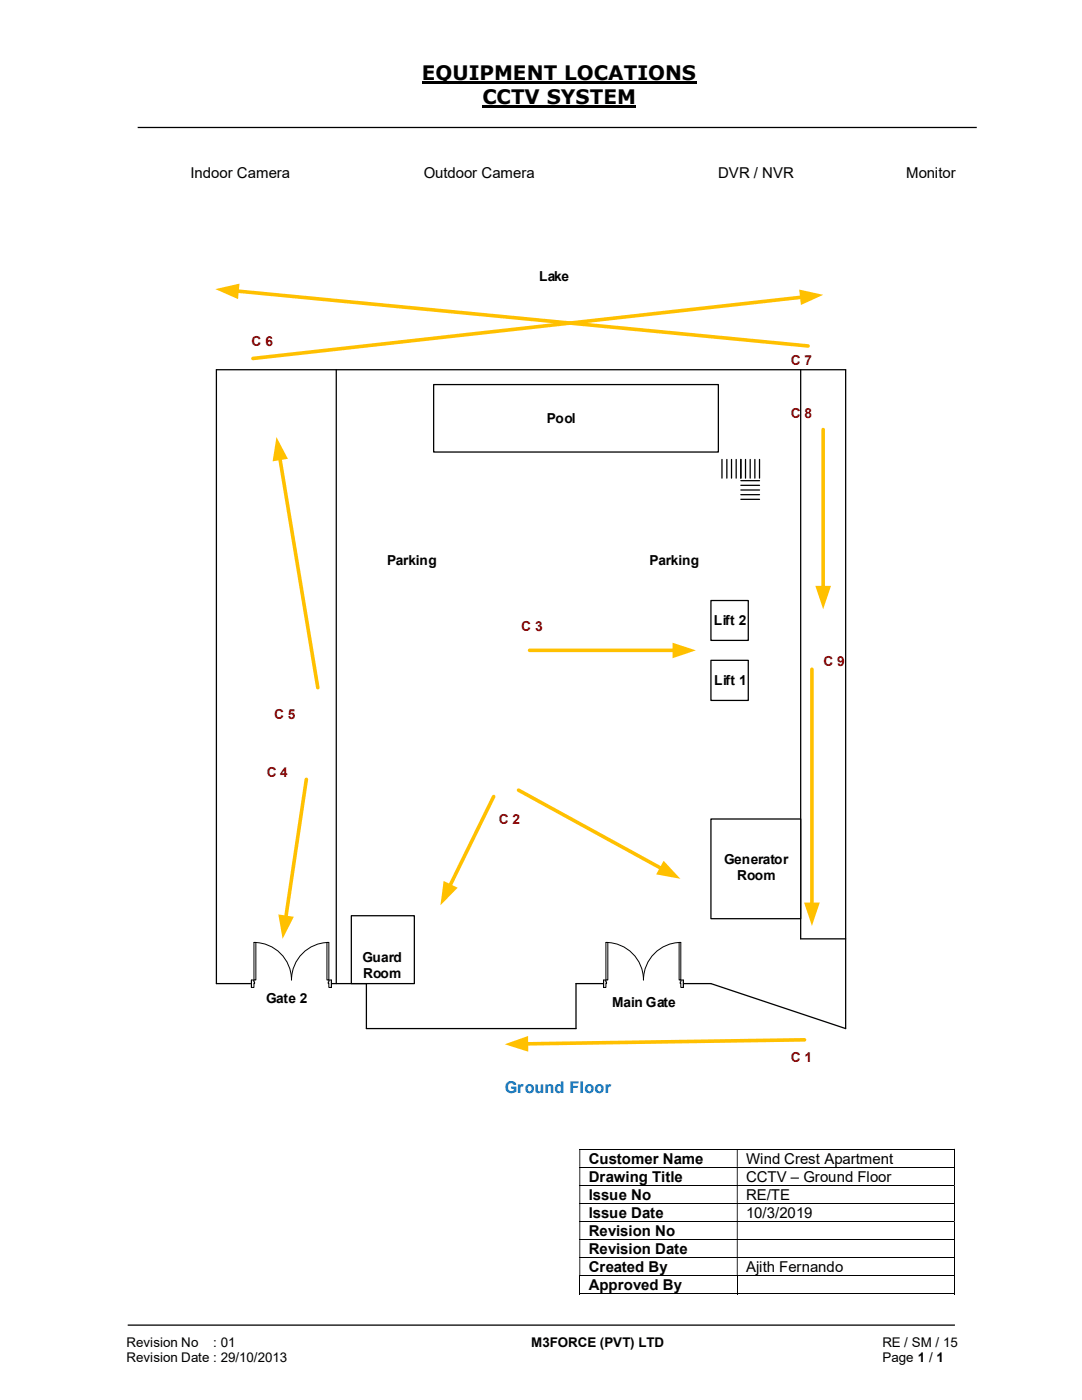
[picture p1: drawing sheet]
<svg xmlns="http://www.w3.org/2000/svg" width="216mm" height="279mm" viewBox="0 0 216 279" stroke-linecap="round" stroke-linejoin="round" font-family="sans-serif">
<path d="M84.2 16.5h54.8M96.3 21.3h30.7" fill="none" stroke="#000" stroke-width=".42"/>
<path d="M27.5 25.4h167.4M43.2 73.8h125.5v131.5l-26.8-9h-27v9h-41.8v-9h-29.9zM67.1 73.8v122.5M159.8 73.8v113.6h8.9M25.5 264.5h165" fill="none" stroke="#000" stroke-width=".25"/>
<path d="M86.5 76.8h56.8v13.4h-56.8z" fill="#fff"/>
<path d="M86.5 76.8h56.8v13.4h-56.8z" fill="none" stroke="#000" stroke-width=".25"/>
<path d="M70.1 182.8h12.6v13.5h-12.6z" fill="#fff"/>
<path d="M70.1 182.8h12.6v13.5h-12.6z" fill="none" stroke="#000" stroke-width=".25"/>
<path d="M141.9 163.4h17.9v19.9h-17.9z" fill="#fff"/>
<path d="M141.9 163.4h17.9v19.9h-17.9z" fill="none" stroke="#000" stroke-width=".25"/>
<path d="M141.9 119.8h7.4v8h-7.4z" fill="#fff"/>
<g fill="none" stroke="#000" stroke-width=".25">
<path d="M144.1 91.7v3.7M145 91.7v3.7M146 91.7v3.7M146.9 91.7v3.7M147.8 96.9h3.8M147.8 98.7h3.8M147.8 91.7v3.7M147.8 95.9h3.8M147.8 97.8h3.8M147.8 99.7h3.8M148.8 91.7v3.7M149.7 91.7v3.7"/>
<path d="M150.6 91.7v3.7M151.6 91.7v3.7M141.9 119.8h7.4v8h-7.4z"/>
</g>
<path d="M141.9 131.8h7.4v8h-7.4z" fill="#fff"/>
<path d="M141.9 131.8h7.4v8h-7.4z" fill="none" stroke="#000" stroke-width=".25"/>
<path d="M160 59.3l-109.5 12.2" fill="none" stroke="#ffc000" stroke-width=".72"/>
<path d="M159.5 57.8l4.8 1-4.5 2.1z" fill="#ffc000"/>
<path d="M47.2 58.1l114 10.9" fill="none" stroke="#ffc000" stroke-width=".72"/>
<path d="M43 57.7l4.8-1.1-.3 3.1z" fill="#ffc000"/>
<path d="M55.8 91.4l7.6 45.8" fill="none" stroke="#ffc000" stroke-width=".72"/>
<path d="M55.2 87.2l2.2 4.4-3 .5z" fill="#ffc000"/>
<path d="M61.1 155.5l-4.1 27.6" fill="none" stroke="#ffc000" stroke-width=".72"/>
<path d="M55.5 182.5l3.1 .5-2.2 4.4z" fill="#ffc000"/>
<path d="M160.5 207.5l-55.5 .8" fill="none" stroke="#ffc000" stroke-width=".72"/>
<path d="M100.7 208.4l4.7-1.6v3.1z" fill="#ffc000"/>
<path d="M98.5 159l-8.8 17.8" fill="none" stroke="#ffc000" stroke-width=".72"/>
<path d="M88.5 175.8l2.8 1.4-3.4 3.5z" fill="#ffc000"/>
<path d="M103.5 157.7l28.5 15.7" fill="none" stroke="#ffc000" stroke-width=".72"/>
<path d="M132.4 171.8l3.4 3.6-4.9-.9z" fill="#ffc000"/>
<path d="M105.7 129.8h28.9" fill="none" stroke="#ffc000" stroke-width=".72"/>
<path d="M134.2 128.3l4.7 1.5-4.7 1.6z" fill="#ffc000"/>
<path d="M164.3 85.7v31.6" fill="none" stroke="#ffc000" stroke-width=".72"/>
<path d="M162.7 116.9h3.1l-1.5 4.7z" fill="#ffc000"/>
<path d="M162 133.6v46.9" fill="none" stroke="#ffc000" stroke-width=".72"/>
<path d="M160.4 180.1h3.2l-1.6 4.7z" fill="#ffc000"/>
<path d="M50.2 195.5h15.9v1.6h-15.9z" fill="#fff"/>
<path d="M50.2 195.5h15.9v1.6h-15.9z" fill="none" stroke="#fff" stroke-width=".2"/>
<path d="M65.6 195.6v1.5h.5v-1.5zM50.2 195.6h.5v1.5h-.5z" fill-rule="evenodd" fill="#fff"/>
<path d="M50.7 196v-.4h-.5v1.5h.5v-.8M65.6 196v-.4h.5v1.5h-.5v-.8" fill="none" stroke="#000" stroke-width=".2"/>
<path d="M65.5 196v.3h.1v-.3zM50.7 196h.1v.3h-.1z" fill-rule="evenodd" fill="#fff"/>
<path d="M50.2 195.6v1.5M50.7 196h.1v.3h-.1M50.7 188.1a7.5 7.5 0 0 1 7.5 7.5 7.5 7.5 0 0 1 7.4-7.5M65.6 196h-.1v.3h.1M66.1 195.6v1.5" fill="none" stroke="#000" stroke-width=".2"/>
<path d="M50.7 188.1h.4v7.5h-.4z" fill-rule="evenodd" fill="#fff"/>
<path d="M50.7 188.1h.4v7.5h-.4z" fill="none" stroke="#000" stroke-width=".2"/>
<path d="M65.2 188.1h.4v7.5h-.4z" fill-rule="evenodd" fill="#fff"/>
<path d="M65.2 188.1h.4v7.5h-.4z" fill="none" stroke="#000" stroke-width=".2"/>
<path d="M120.4 195.5h16v1.6h-16z" fill="#fff"/>
<path d="M120.4 195.5h16v1.6h-16z" fill="none" stroke="#fff" stroke-width=".2"/>
<path d="M135.8 195.6v1.5h.6v-1.5zM120.4 195.6h.5v1.5h-.5z" fill-rule="evenodd" fill="#fff"/>
<path d="M120.9 196v-.4h-.5v1.5h.5v-.8M135.8 196v-.4h.6v1.5h-.6v-.8" fill="none" stroke="#000" stroke-width=".2"/>
<path d="M135.7 196v.3h.1v-.3zM120.9 196h.1v.3h-.1z" fill-rule="evenodd" fill="#fff"/>
<path d="M120.4 195.6v1.5M120.9 188.1a7.5 7.5 0 0 1 7.5 7.5 7.5 7.5 0 0 1 7.4-7.5M120.9 196h.1v.3h-.1M135.8 196h-.1v.3h.1M136.4 195.6v1.5" fill="none" stroke="#000" stroke-width=".2"/>
<path d="M120.9 188.1h.4v7.5h-.4z" fill-rule="evenodd" fill="#fff"/>
<path d="M120.9 188.1h.4v7.5h-.4z" fill="none" stroke="#000" stroke-width=".2"/>
<path d="M135.5 188.1h.3v7.5h-.3z" fill-rule="evenodd" fill="#fff"/>
<g fill="none" stroke="#000" stroke-width=".2">
<path d="M135.5 188.1h.3v7.5h-.3zM115.6 229.4h74.8M115.6 233h74.8M115.6 236.6h74.8M190.5 229.4v3.5M190.5 233v3.5M190.5 236.7v3.4M115.6 240.2h74.8M115.6 243.8h74.8M115.6 247.4h74.8M115.6 251h74.8M115.6 254.6h74.8"/>
<path d="M115.6 258.2h31.4M115.7 254.7v3.6M147.1 254.7v3.6M147.2 258.2h43.2M190.5 240.2v3.5M190.5 243.8v3.5M190.5 247.5v3.4M190.5 251.1v3.5M190.5 254.7v3.6"/>
</g>
<g fill="#000">
<path d="M190.4 229.3h.1v.1h-.1zM115.6 229.4h.2v3.5h-.2zM147 229.4h.2v3.5h-.2z" fill-rule="evenodd"/>
<path d="M190.4 232.9h.1v.1h-.1zM115.6 233h.2v3.5h-.2zM147 233h.2v3.5h-.2z" fill-rule="evenodd"/>
<path d="M190.4 236.5h.1v.2h-.1zM115.6 236.7h.2v3.4h-.2zM147 236.7h.2v3.4h-.2z" fill-rule="evenodd"/>
<path d="M190.4 240.1h.1v.1h-.1zM115.6 240.2h.2v3.5h-.2zM147 240.2h.2v3.5h-.2z" fill-rule="evenodd"/>
<path d="M190.4 243.7h.1v.1h-.1zM115.6 243.8h.2v3.5h-.2zM147 243.8h.2v3.5h-.2z" fill-rule="evenodd"/>
<path d="M190.4 247.3h.1v.2h-.1zM115.6 247.5h.2v3.4h-.2zM147 247.5h.2v3.4h-.2z" fill-rule="evenodd"/>
<path d="M190.4 250.9h.1v.2h-.1zM115.6 251.1h.2v3.5h-.2zM147 251.1h.2v3.5h-.2z" fill-rule="evenodd"/>
</g>
<path d="M190.4 254.6h.1v.1h-.1zM190.4 258.1h.1v.2h-.1z" fill="#000"/>
<g font-size="4">
<text x="84.2" y="16">EQUIPMENT LOCATIONS</text>
<text x="96.3" y="20.8">CCTV SYSTEM</text>
</g>
<text font-size="3.2" fill="#0070c0" x="100.7" y="218.1">Ground Floor</text>
<g font-size="3">
<text x="38" y="35.5">Indoor Camera</text>
<text x="84.6" y="35.5">Outdoor Camera</text>
<text x="143.3" y="35.5">DVR / NVR</text>
<text x="180.8" y="35.5">Monitor</text>
<text x="117.5" y="232.2">Customer Name</text>
<text x="148.9" y="232.2">Wind Crest Apartment</text>
<text x="117.5" y="235.8">Drawing Title</text>
<text x="117.5" y="239.5">Issue No</text>
<text x="148.9" y="235.8">CCTV – Ground Floor</text>
<text x="148.9" y="239.5">RE/TE</text>
<text x="117.5" y="243">Issue Date</text>
<text x="148.9" y="243">10/3/2019</text>
<text x="117.5" y="246.7">Revision No</text>
<text x="117.5" y="250.3">Revision Date</text>
<text x="117.5" y="253.9">Created By</text>
<text x="117.5" y="257.5">Approved By</text>
<text x="148.9" y="253.9">Ajith Fernando</text>
</g>
<g font-size="2.7">
<text x="107.6" y="56">Lake</text>
<text x="109.1" y="84.4">Pool</text>
<text x="77.3" y="112.8">Parking</text>
<text x="129.6" y="112.8">Parking</text>
<text x="142.5" y="124.8">Lift 2</text>
<text x="142.5" y="136.7">Lift 1</text>
<text x="144.5" y="172.5">Generator</text>
<text x="147.1" y="175.7">Room</text>
<text x="72.3" y="191.9">Guard</text>
<text x="72.5" y="195.1">Room</text>
<text x="53.1" y="200.2">Gate 2</text>
<text x="122.1" y="201">Main Gate</text>
<text x="25.2" y="268.8">Revision No</text>
<text x="42.6" y="268.8">: 01</text>
<text x="106" y="268.8">M3FORCE (PVT) LTD</text>
<text x="176.1" y="268.8">RE / SM / 15</text>
<text x="25.2" y="271.8">Revision Date : 29/10/2013</text>
<text x="176.1" y="271.8">Page 1 / 1</text>
</g>
<g font-size="2.7" fill="#c00000">
<text x="50.2" y="69">C 6</text>
<text x="157.8" y="72.8">C 7</text>
<text x="157.8" y="83.4">C 8</text>
<text x="104" y="125.9">C 3</text>
<text x="164.3" y="133">C 9</text>
<text x="54.7" y="143.5">C 5</text>
<text x="53.2" y="155.1">C 4</text>
<text x="99.5" y="164.4">C 2</text>
<text x="157.8" y="211.9">C 1</text>
</g>
</svg>
